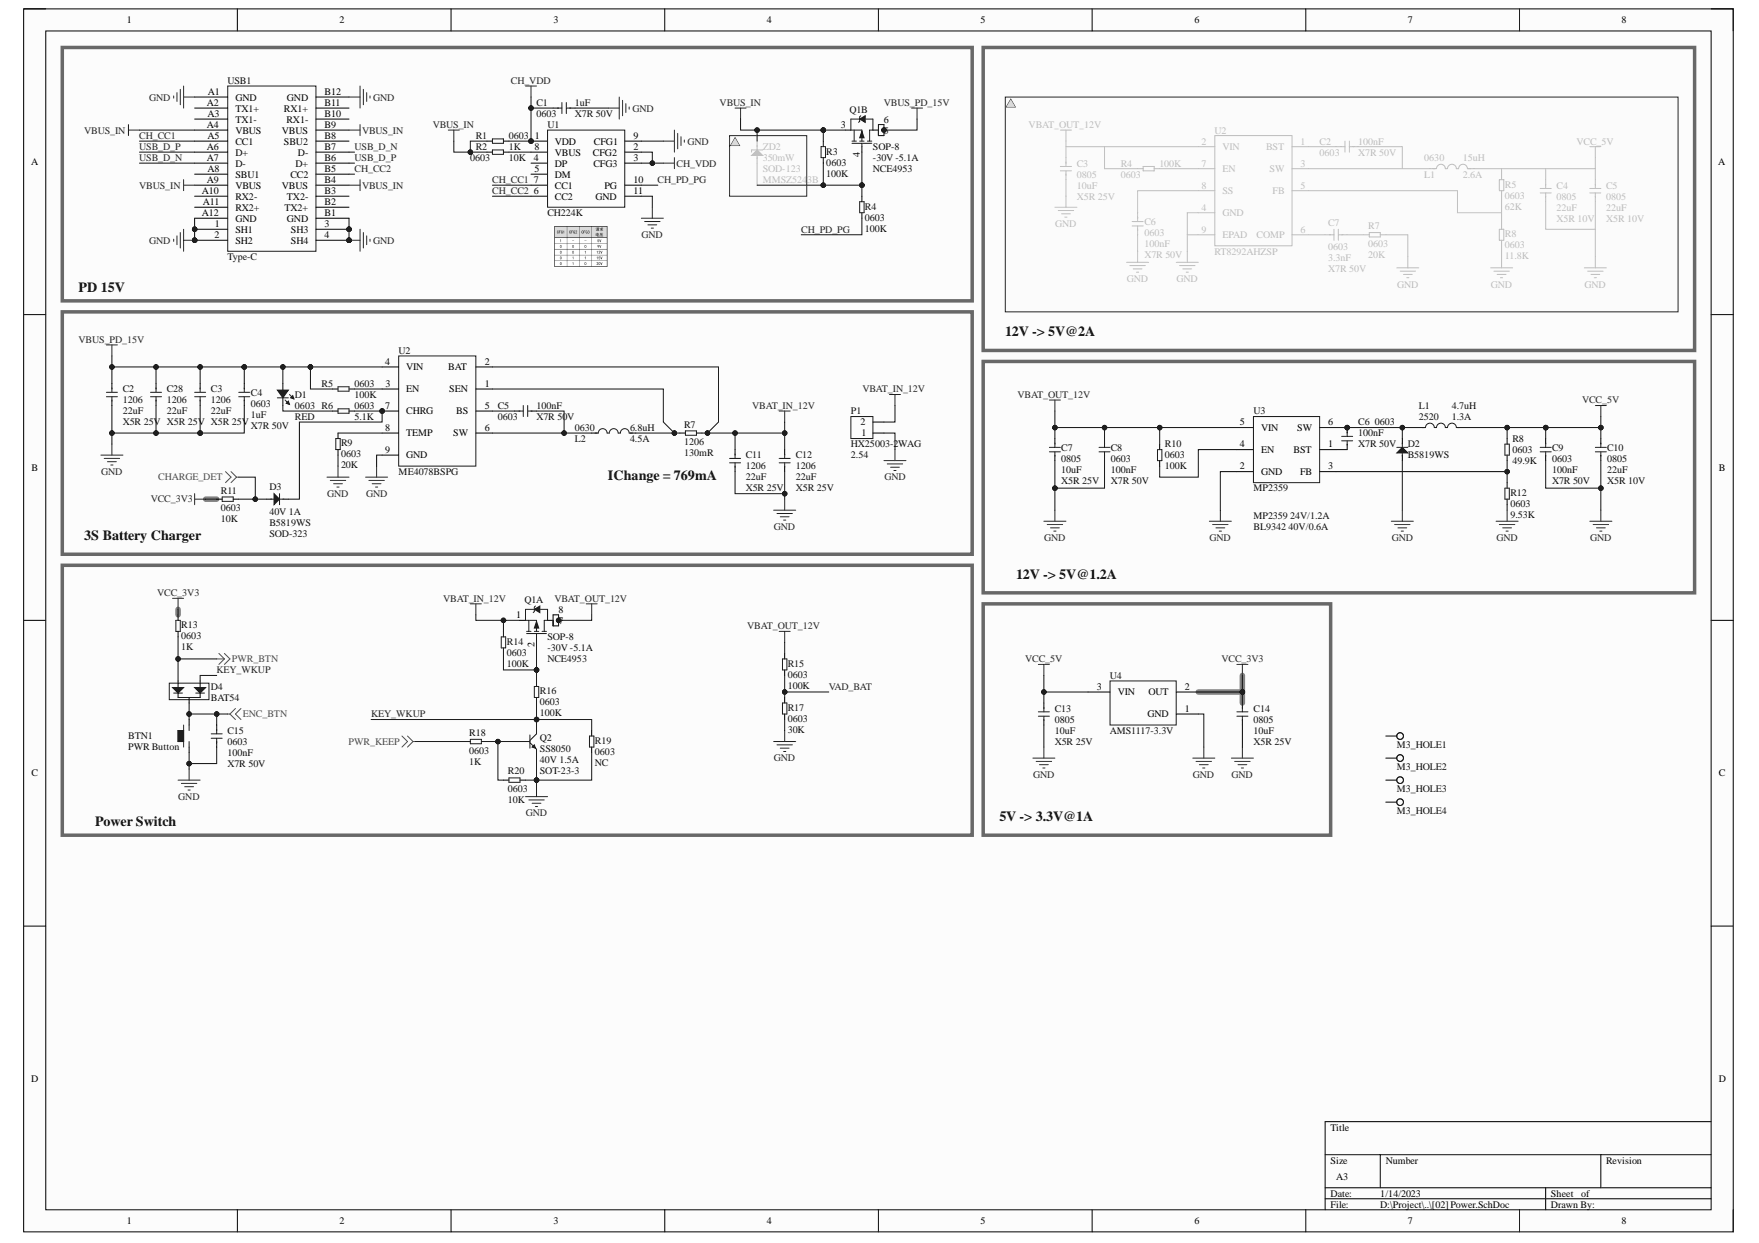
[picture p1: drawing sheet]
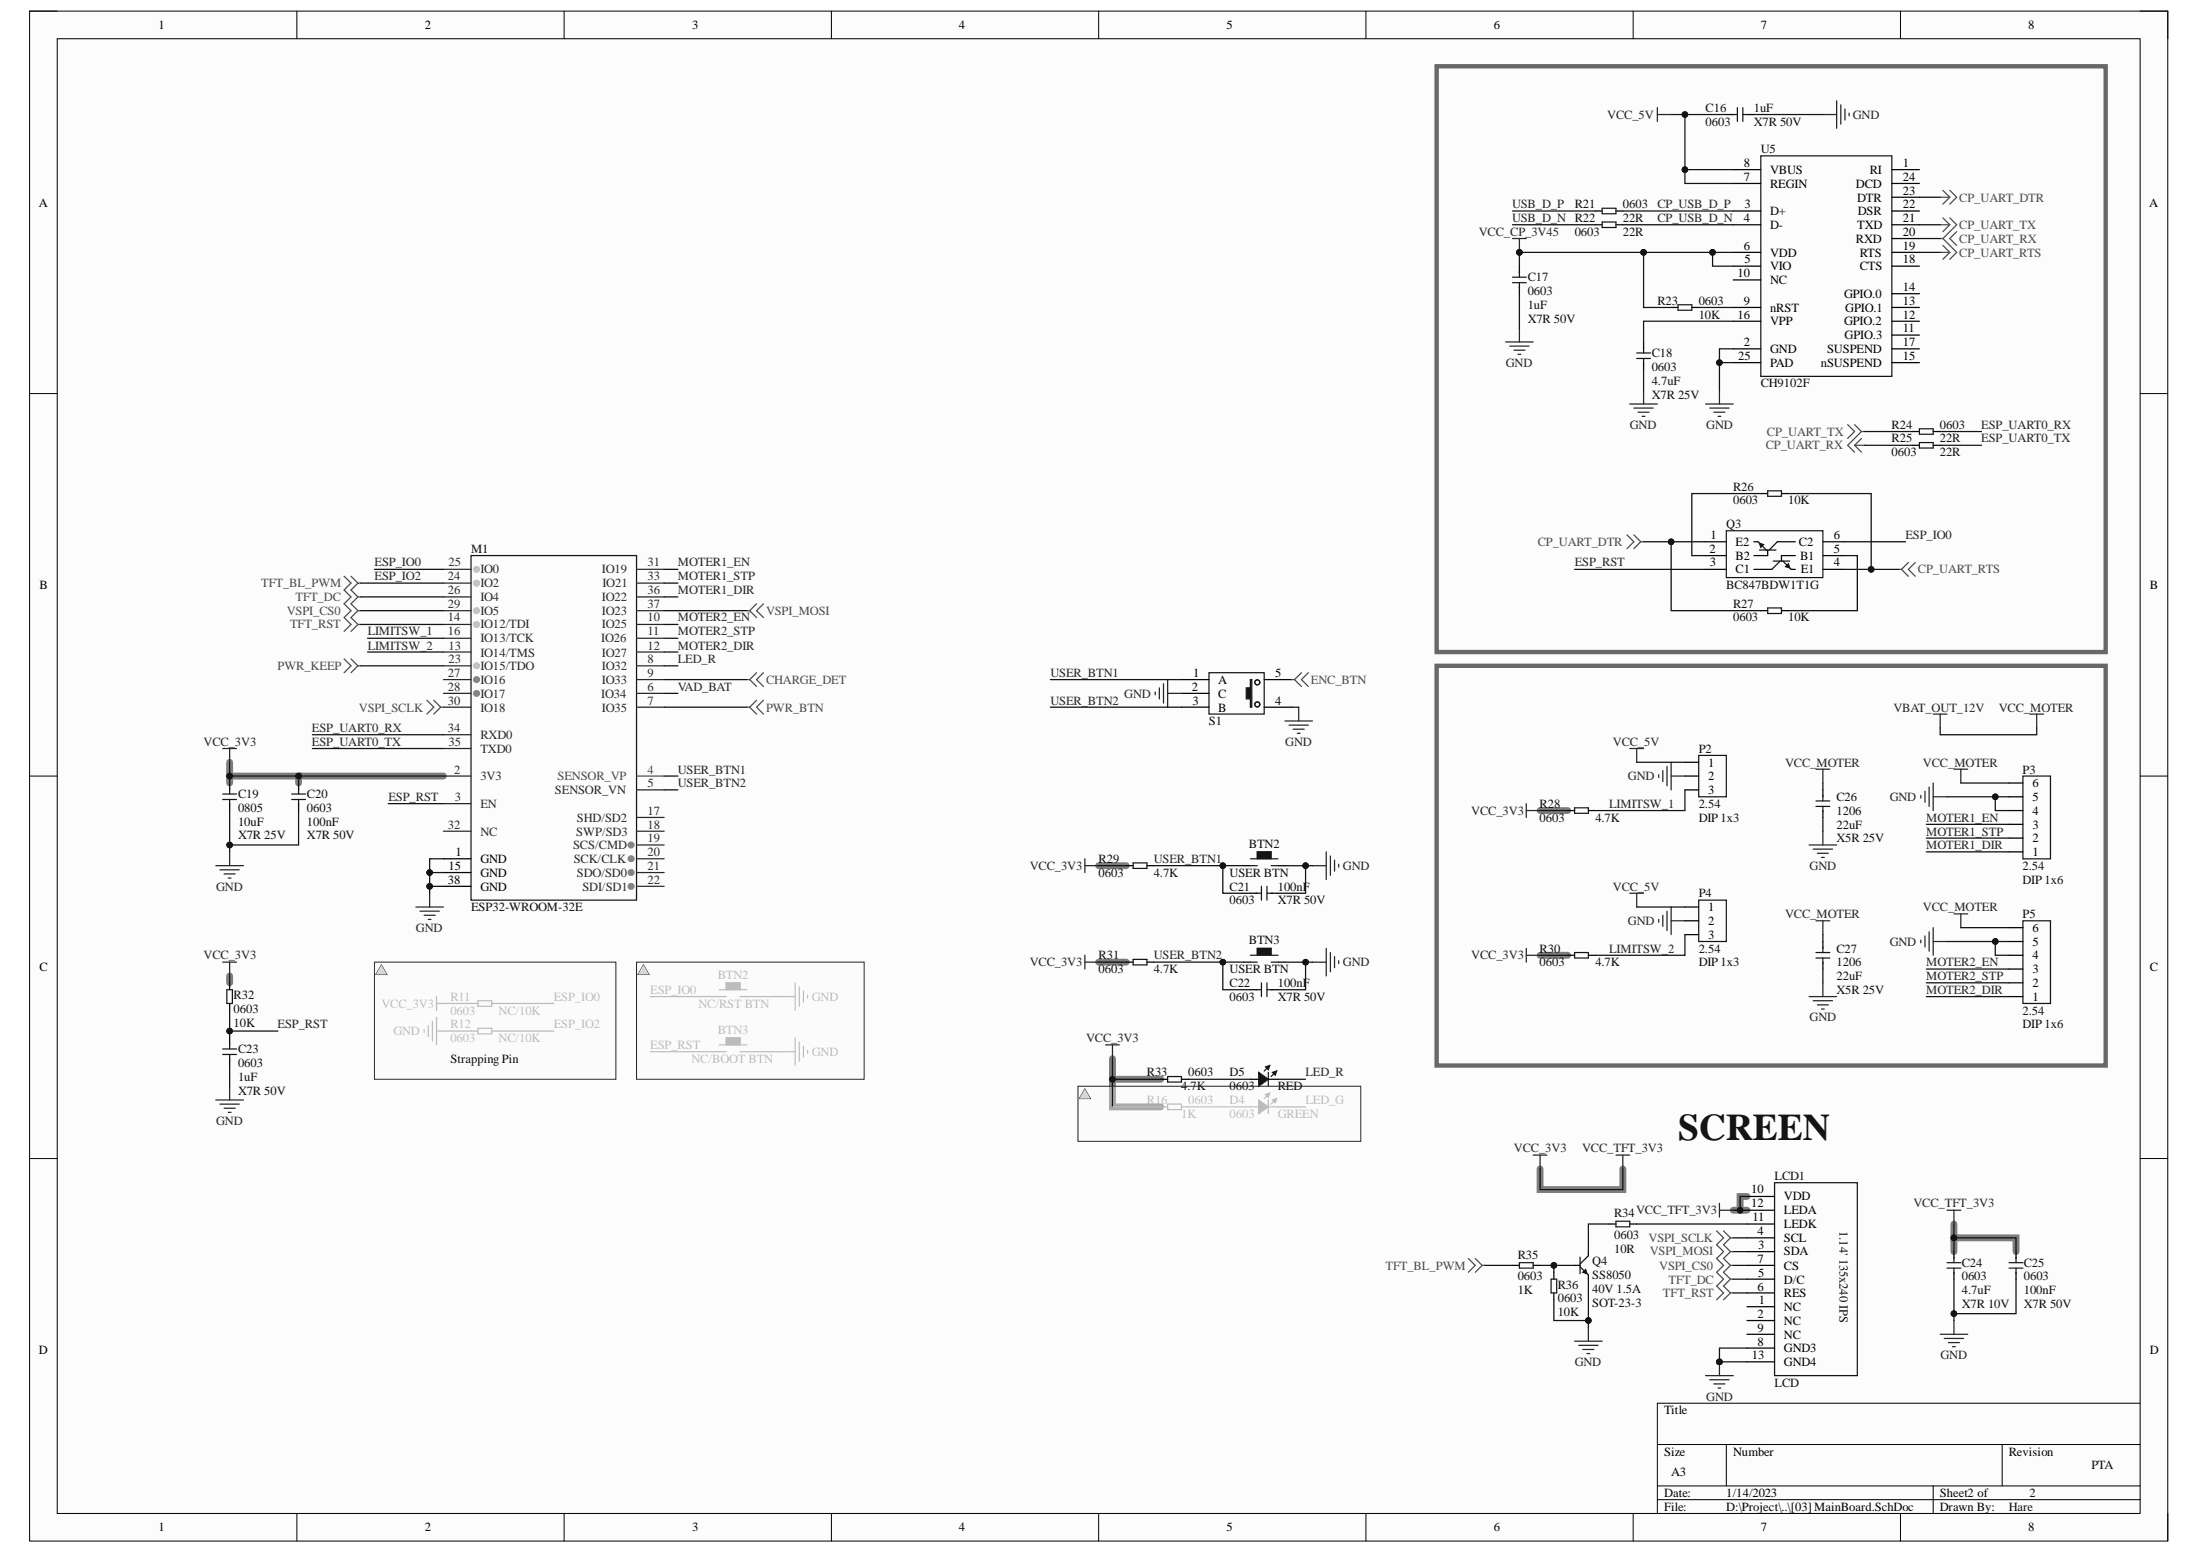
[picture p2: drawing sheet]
# Altium project SlideRailCtrl.PrjPcb
2 sheets, 115 parts. Net scope: global (net labels, ports and power ports of the same name join across sheets).
Board file: SlideRailCtrl.PcbDoc
Sheets:
  [02] Power.SchDoc
  [03] MainBoard.SchDoc

## Sheet [02] Power.SchDoc
size A3

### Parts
(Parts that share a designator on the sheet are numbered #1, #2 ... from top to bottom, then left to right.)
BTN1  PWR Button  [BTN-4P-4.2*3.4*2.5]
C1  Footprint: 0603  Specification: X7R 50V  [CAP_0603]  (hidden comment: 1uF)
C2#1  Footprint: 0603  Specification: X7R 50V  [CAP_0603]  (hidden comment: 100nF)  (masked out: inside a compile mask, not in the netlist)
C2#2  Footprint: 1206  Specification: X5R 25V  [CAP_1206]  (hidden comment: 22uF)
C3#1  Footprint: 0805  Specification: X5R 25V  [CAP_0805]  (hidden comment: 10uF)  (masked out: inside a compile mask, not in the netlist)
C3#2  Footprint: 1206  Specification: X5R 25V  [CAP_1206]  (hidden comment: 22uF)
C4#1  Footprint: 0805  Specification: X5R 10V  [CAP_0805]  (hidden comment: 22uF)  (masked out: inside a compile mask, not in the netlist)
C4#2  Footprint: 0603  Specification: X7R 50V  [CAP_0603]  (hidden comment: 1uF)
C5#1  Footprint: 0805  Specification: X5R 10V  [CAP_0805]  (hidden comment: 22uF)  (masked out: inside a compile mask, not in the netlist)
C5#2  Footprint: 0603  Specification: X7R 50V  [CAP_0603]  (hidden comment: 100nF)
C6#1  Footprint: 0603  Specification: X7R 50V  [CAP_0603]  (hidden comment: 100nF)  (masked out: inside a compile mask, not in the netlist)
C6#2  Footprint: 0603  Specification: X7R 50V  [CAP_0603]  (hidden comment: 100nF)
C7#1  Footprint: 0603  Specification: X7R 50V  [CAP_0603]  (hidden comment: 3.3nF)  (masked out: inside a compile mask, not in the netlist)
C7#2  Footprint: 0805  Specification: X5R 25V  [CAP_0805]  (hidden comment: 10uF)
C8  Footprint: 0603  Specification: X7R 50V  [CAP_0603]  (hidden comment: 100nF)
C9  Footprint: 0603  Specification: X7R 50V  [CAP_0603]  (hidden comment: 100nF)
C10  Footprint: 0805  Specification: X5R 10V  [CAP_0805]  (hidden comment: 22uF)
C11  Footprint: 1206  Specification: X5R 25V  [CAP_1206]  (hidden comment: 22uF)
C12  Footprint: 1206  Specification: X5R 25V  [CAP_1206]  (hidden comment: 22uF)
C13  Footprint: 0805  Specification: X5R 25V  [CAP_0805]  (hidden comment: 10uF)
C14  Footprint: 0805  Specification: X5R 25V  [CAP_0805]  (hidden comment: 10uF)
C15  Footprint: 0603  Specification: X7R 50V  [CAP_0603]  (hidden comment: 100nF)
C28  Footprint: 1206  Specification: X5R 25V  [CAP_1206]  (hidden comment: 22uF)
D1  Footprint: 0603  [LED_0603]  (hidden comment: RED)
D2  B5819WS  [SOD-323]
D3  Specification: 40V 1A  [SOD-323]  (hidden comment: B5819WS)
D4#1  BAT54  [SOT-23-3]
L1#1  Specification: 2.6A  Footprint: 0630  [IND_P_0630]  (hidden comment: 15uH)  (masked out: inside a compile mask, not in the netlist)
L1#2  Specification: 1.3A  Footprint: 2520  [IND_1008]  (hidden comment: 4.7uH)
L2  Specification: 4.5A  Footprint: 0630  [IND_P_0630]  (hidden comment: 6.8uH)
M3_HOLE1  TestPoint  [Hole_M3_PAD]  (value not drawn)
M3_HOLE2  TestPoint  [Hole_M3_PAD]  (value not drawn)
M3_HOLE3  TestPoint  [Hole_M3_PAD]  (value not drawn)
M3_HOLE4  TestPoint  [Hole_M3_PAD]  (value not drawn)
P1  Type: 2.54  [XH_2-SLEEP]  (hidden comment: HX25003-2WAG)
Q1  Footprint: SOP-8  Specification: -30V -5.1A  [SOP-8-P1.27]  (hidden comment: NCE4953)  (parts A,B of 2)
Q2  Specification: 40V 1.5A  [SOT-23-3]  (hidden comment: SS8050)
R1  Footprint: 0603  [RES_0603]  (hidden comment: 1K)
R2  Footprint: 0603  [RES_0603]  (hidden comment: 10K)
R3  Footprint: 0603  [RES_0603]  (hidden comment: 100K)
R4#1  Footprint: 0603  [RES_0603]  (hidden comment: 100K)  (masked out: inside a compile mask, not in the netlist)
R4#2  Footprint: 0603  [RES_0603]  (hidden comment: 100K)
R5#1  Footprint: 0603  [RES_0603]  (hidden comment: 62K)  (masked out: inside a compile mask, not in the netlist)
R5#2  Footprint: 0603  [RES_0603]  (hidden comment: 100K)
R6  Footprint: 0603  [RES_0603]  (hidden comment: 5.1K)
R7#1  Footprint: 0603  [RES_0603]  (hidden comment: 20K)  (masked out: inside a compile mask, not in the netlist)
R7#2  Footprint: 1206  [RES_1206]  (hidden comment: 130mR)
R8#1  Footprint: 0603  [RES_0603]  (hidden comment: 11.8K)  (masked out: inside a compile mask, not in the netlist)
R8#2  Footprint: 0603  [RES_0603]  (hidden comment: 49.9K)
R9  Footprint: 0603  [RES_0603]  (hidden comment: 20K)
R10  Footprint: 0603  [RES_0603]  (hidden comment: 100K)
R11#1  Footprint: 0603  [RES_0603]  (hidden comment: 10K)
R12#1  Footprint: 0603  [RES_0603]  (hidden comment: 9.53K)
R13  Footprint: 0603  [RES_0603]  (hidden comment: 1K)
R14  Footprint: 0603  [RES_0603]  (hidden comment: 100K)
R15  Footprint: 0603  [RES_0603]  (hidden comment: 100K)
R16#1  Footprint: 0603  [RES_0603]  (hidden comment: 100K)
R17  Footprint: 0603  [RES_0603]  (hidden comment: 30K)
R18  Footprint: 0603  [RES_0603]  (hidden comment: 1K)
R19  Footprint: 0603  [RES_0603]  (hidden comment: NC)
R20  Footprint: 0603  [RES_0603]  (hidden comment: 10K)
U1  CH224K  [HSOP-10-P1.0]
U2#1  RT8292AHZSP  [HSOP-8-P1.27]  (masked out: inside a compile mask, not in the netlist)
U2#2  ME4078BSPG  [HSOP-8-P1.27]
U3  MP2359  [SOT-23-6]
U4  AMS1117-3.3V  [SOT-223-3]
USB1  Type-C  [USB-Type-C]
ZD2  Specification: 350mW  [SOD-123]  (hidden comment: MMSZ5243B)  (masked out: inside a compile mask, not in the netlist)

### Blocks framed on the sheet
PD 15V: C1 Q1 R1-R3 R4#2 U1 USB1 ZD2
12V -> 5V@2A: C2#1 C3#1 C4#1 C5#1 C6#1 C7#1 L1#1 R4#1 R5#1 R7#1 R8#1 U2#1
12V -> 5V@1.2A: C6#2 C7#2 C8-C10 D2 L1#2 R8#2 R10 R12#1 U3
Power Switch: BTN1 C15 D4#1 Q1 Q2 R13-R15 R16#1 R17-R20
5V -> 3.3V@1A: C13 C14 U4

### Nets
CH_VDD: C1.1 R1.1 U1.1(VDD) U1.2(CFG2) U1.3(CFG3)
GND: BTN1.1 C1.2 C2#2.1 C3#2.1 C4#2.2 C7#2.2 C8.2 C9.2 C10.2 C11.1 C12.1 C13.1 C14.1 C15.2 C28.1 D2.1 P1.1 Q2.2(E) R9.2 R12#1.2 R17.1 R19.2 R20.1 U1.9(CFG1) U1.11(GND) U2#2.9(GND) U3.2(GND) U4.1(GND) USB1.1(SH1) USB1.2(SH2) USB1.3(SH3) USB1.4(SH4) USB1.A1(GND) USB1.A12(GND) USB1.B1(GND) USB1.B12(GND)
VBAT_IN_12V: C11.2 C12.2 P1.2 Q1.1(S) R7#2.1 R14.2 U2#2.2(BAT)
VBAT_OUT_12V: C7#2.1 C8.1 Q1.7(D) Q1.8(D) R10.1 R15.2 U3.5(VIN)
VBUS_IN: Q1.3(S) R1.2 R2.2 R3.2 USB1.A4(VBUS) USB1.A9(VBUS) USB1.B4(VBUS) USB1.B9(VBUS)
VBUS_PD_15V: C2#2.2 C3#2.2 C4#2.1 C28.2 D1.1(A) Q1.5(D) Q1.6(D) R5#2.2 U2#2.4(VIN)
VCC_3V3: C14.2 R11#1.1 R13.2 U4.2(OUT)
VCC_5V: C9.1 C10.1 C13.2 L1#2.2 R8#2.1 U4.3(VIN)
CH_CC1: U1.7(CC1) USB1.A5(CC1)
CH_CC2: U1.6(CC2) USB1.B5(CC2)
CH_PD_PG: R4#2.1 U1.10(PG)
CHARGE_DET: D3.1 R11#1.2 ; off-sheet CHARGE_DET
ENC_BTN: BTN1.2 C15.1 D4#1.3 ; off-sheet ENC_BTN
KEY_WKUP: D4#1.2 Q2.3(C) R16#1.1 R19.1
PWR_BTN: D4#1.1 R13.1 ; off-sheet PWR_BTN
PWR_KEEP: R18.1 ; off-sheet PWR_KEEP
USB_D_N: USB1.A7(D-) USB1.B7(D-)
USB_D_P: USB1.A6(D+) USB1.B6(D+)
VAD_BAT: R15.1 R17.2
NetC5#2_1: C5#2.1 L2.1 U2#2.6(SW)
NetC5#2_2: C5#2.2 U2#2.5(BS)
NetC6#2_1: C6#2.1 D2.2 L1#2.1 U3.6(SW)
NetC6#2_2: C6#2.2 U3.1(BST)
NetD1_2: D1.2(K) R6.2
NetD3_2: D3.2 R6.1 U2#2.7(CHRG)
NetL2_2: L2.2 R7#2.2 U2#2.1(SEN)
NetQ1_2: Q1.2(G) R14.1 R16#1.2
NetQ1_4: Q1.4(G) R3.1 R4#2.2
NetQ2_1: Q2.1(B) R18.2 R20.2
NetR2_1: R2.1 U1.8(VBUS)
NetR5#2_1: R5#2.1 U2#2.3(EN)
NetR8#2_2: R8#2.2 R12#1.1 U3.3(FB)
NetR9_1: R9.1 U2#2.8(TEMP)
NetR10_2: R10.2 U3.4(EN)

Not connected (* = marked no-connect by the designer): M3_HOLE1 1; M3_HOLE2 1; M3_HOLE3 1; M3_HOLE4 1; U1 4(DP) 5(DM); USB1 A2(TX1+) A3(TX1-) A8(SBU1) A10(RX2-) A11(RX2+) B2(TX2+) B3(TX2-) B8(SBU2) B10(RX1-) B11(RX1+)

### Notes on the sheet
- IChange = 769mA
- (near U3) MP2359 24V/1.2A
- BL9342 40V/0.6A
- (near R11#1) 3S Battery Charger

## Sheet [03] MainBoard.SchDoc
size A3

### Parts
(Parts that share a designator on the sheet are numbered #1, #2 ... from top to bottom, then left to right.)
BTN2#1  USER BTN  [BTN-4P-4.2*3.4*2.5]
BTN2#2  NC/RST BTN  [BTN-4P-3.0*6.0*3.5]  (masked out: inside a compile mask, not in the netlist)
BTN3#1  USER BTN  [BTN-4P-4.2*3.4*2.5]
BTN3#2  NC/BOOT BTN  [BTN-4P-3.0*6.0*3.5]  (masked out: inside a compile mask, not in the netlist)
C16  Footprint: 0603  Specification: X7R 50V  [CAP_0603]  (hidden comment: 1uF)
C17  Footprint: 0603  Specification: X7R 50V  [CAP_0603]  (hidden comment: 1uF)
C18  Footprint: 0603  Specification: X7R 25V  [CAP_0603]  (hidden comment: 4.7uF)
C19  Footprint: 0805  Specification: X7R 25V  [CAP_0805]  (hidden comment: 10uF)
C20  Footprint: 0603  Specification: X7R 50V  [CAP_0603]  (hidden comment: 100nF)
C21  Footprint: 0603  Specification: X7R 50V  [CAP_0603]  (hidden comment: 100nF)
C22  Footprint: 0603  Specification: X7R 50V  [CAP_0603]  (hidden comment: 100nF)
C23  Footprint: 0603  Specification: X7R 50V  [CAP_0603]  (hidden comment: 1uF)
C24  Footprint: 0603  Specification: X7R 10V  [CAP_0603]  (hidden comment: 4.7uF)
C25  Footprint: 0603  Specification: X7R 50V  [CAP_0603]  (hidden comment: 100nF)
C26  Footprint: 1206  Specification: X5R 25V  [CAP_1206]  (hidden comment: 22uF)
C27  Footprint: 1206  Specification: X5R 25V  [CAP_1206]  (hidden comment: 22uF)
D4#2  Footprint: 0603  [LED_DIP_3MM]  (hidden comment: GREEN)  (masked out: inside a compile mask, not in the netlist)
D5  Footprint: 0603  [LED_0603]  (hidden comment: RED)
LCD1  LCD  [LCD-IPS-1.14-135x240-TOP]
M1  ESP32-WROOM-32E  [ESP-32]
P2  Type: 2.54  [XH_3-sleep]  (hidden comment: DIP 1x3)
P3  Type: 2.54  [XH_6-sleep]  (hidden comment: DIP 1x6)
P4  Type: 2.54  [XH_3-sleep]  (hidden comment: DIP 1x3)
P5  Type: 2.54  [XH_6-sleep]  (hidden comment: DIP 1x6)
Q3  BC847BDW1T1G  [SC70-6]
Q4  Specification: 40V 1.5A  [SOT-23-3]  (hidden comment: SS8050)
R11#2  Footprint: 0603  [RES_0603]  (hidden comment: NC/10K)  (masked out: inside a compile mask, not in the netlist)
R12#2  Footprint: 0603  [RES_0603]  (hidden comment: NC/10K)  (masked out: inside a compile mask, not in the netlist)
R16#2  Footprint: 0603  [RES_0603]  (hidden comment: 1K)  (masked out: inside a compile mask, not in the netlist)
R21  Footprint: 0603  [RES_0603]  (hidden comment: 22R)
R22  Footprint: 0603  [RES_0603]  (hidden comment: 22R)
R23  Footprint: 0603  [RES_0603]  (hidden comment: 10K)
R24  Footprint: 0603  [RES_0603]  (hidden comment: 22R)
R25  Footprint: 0603  [RES_0603]  (hidden comment: 22R)
R26  Footprint: 0603  [RES_0603]  (hidden comment: 10K)
R27  Footprint: 0603  [RES_0603]  (hidden comment: 10K)
R28  Footprint: 0603  [RES_0603]  (hidden comment: 4.7K)
R29  Footprint: 0603  [RES_0603]  (hidden comment: 4.7K)
R30  Footprint: 0603  [RES_0603]  (hidden comment: 4.7K)
R31  Footprint: 0603  [RES_0603]  (hidden comment: 4.7K)
R32  Footprint: 0603  [RES_0603]  (hidden comment: 10K)
R33  Footprint: 0603  [RES_0603]  (hidden comment: 4.7K)
R34  Footprint: 0603  [RES_0603]  (hidden comment: 10R)
R35  Footprint: 0603  [RES_0603]  (hidden comment: 1K)
R36  Footprint: 0603  [RES_0603]  (hidden comment: 10K)
S1  RotaryEncoder  [RotaryEncoder]  (value not drawn)
U5  CH9102F  [QFN-24-4.0X4.0-P0.5]

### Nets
GND: BTN2#1.2 BTN3#1.2 C16.1 C17.2 C18.2 C19.1 C20.1 C21.1 C22.1 C23.1 C24.1 C25.2 C26.1 C27.1 LCD1.8(GND3) LCD1.13(GND4) M1.1(GND) M1.15(GND) M1.38(GND) P2.2 P3.4 P3.5 P4.2 P5.4 P5.5 Q4.2(E) R36.1 S1.2(C) S1.4 U5.2(GND) U5.25(PAD)
VBAT_OUT_12V: C26.2 C27.2 P3.6 P5.6  [also labelled VCC_MOTER]
VCC_3V3: C19.2 C20.2 C24.2 C25.1 LCD1.10(VDD) LCD1.12(LEDA) M1.2(3V3) R28.1 R29.1 R30.1 R31.1 R32.2 R33.1  [also labelled VCC_TFT_3V3]
VCC_5V: C16.2 P2.1 P4.1 U5.7(REGIN) U5.8(VBUS)
VCC_CP_3V45: C17.1 R23.1 U5.5(VIO) U5.6(VDD)
CHARGE_DET: M1.9(IO33) ; off-sheet CHARGE_DET
CP_UART_DTR: Q3.1(E2) R27.1 U5.23(DTR) ; off-sheet CP_UART_DTR
CP_UART_RTS: Q3.4(E1) R26.2 U5.19(RTS) ; off-sheet CP_UART_RTS
CP_UART_RX: R25.2 U5.20(RXD) ; off-sheet CP_UART_RX
CP_UART_TX: R24.2 U5.21(TXD) ; off-sheet CP_UART_TX
CP_USB_D_N: R22.1 U5.4(D-)
CP_USB_D_P: R21.1 U5.3(D+)
ENC_BTN: S1.5 ; off-sheet ENC_BTN
ESP_IO0: M1.25(IO0) Q3.6(C2)
ESP_IO2: M1.24(IO2) R35.2 ; off-sheet TFT_BL_PWM  [also labelled TFT_BL_PWM]
ESP_RST: C23.2 M1.3(EN) Q3.3(C1) R32.1
ESP_UART0_RX: M1.34(RXD0) R24.1
ESP_UART0_TX: M1.35(TXD0) R25.1
LED_R: D5.2(K) M1.8(IO32)
LIMITSW_1: M1.16(IO13/TCK) P2.3 R28.2
LIMITSW_2: M1.13(IO14/TMS) P4.3 R30.2
MOTER1_DIR: M1.36(IO22) P3.1
MOTER1_EN: M1.31(IO19) P3.3
MOTER1_STP: M1.33(IO21) P3.2
MOTER2_DIR: M1.12(IO27) P5.1
MOTER2_EN: M1.10(IO25) P5.3
MOTER2_STP: M1.11(IO26) P5.2
PWR_BTN: M1.7(IO35) ; off-sheet PWR_BTN
PWR_KEEP: M1.23(IO15/TDO) ; off-sheet PWR_KEEP
TFT_DC: LCD1.5(D/C) M1.26(IO4) ; off-sheet TFT_DC
TFT_RST: LCD1.6(RES) M1.14(IO12/TDI) ; off-sheet TFT_RST
USB_D_N: R22.2
USB_D_P: R21.2
USER_BTN1: BTN2#1.1 C21.2 M1.4(SENSOR_VP) R29.2 S1.1(A)
USER_BTN2: BTN3#1.1 C22.2 M1.5(SENSOR_VN) R31.2 S1.3(B)
VAD_BAT: M1.6(IO34)
VSPI_CS0: LCD1.7(CS) M1.29(IO5) ; off-sheet VSPI_CS0
VSPI_MOSI: LCD1.3(SDA) M1.37(IO23) ; off-sheet VSPI_MOSI
VSPI_SCLK: LCD1.4(SCL) M1.30(IO18) ; off-sheet VSPI_SCLK
NetC18_1: C18.1 U5.16(VPP)
NetD5_1: D5.1(A) R33.2
NetLCD1_11: LCD1.11(LEDK) R34.2
NetQ3_2: Q3.2(B2) R26.1
NetQ3_5: Q3.5(B1) R27.2
NetQ4_1: Q4.1(B) R35.1 R36.2
NetQ4_3: Q4.3(C) R34.1
NetR23_2: R23.2 U5.9(nRST)

Not connected (* = marked no-connect by the designer): LCD1 1(NC) 2(NC) 9(NC); M1 17(SHD/SD2) 18(SWP/SD3) 19(SCS/CMD) 20(SCK/CLK) 21(SDO/SD0) 22(SDI/SD1) 27(IO16) 28(IO17) 32(NC); U5 1(RI) 10(NC) 11(GPIO.3) 12(GPIO.2) 13(GPIO.1) 14(GPIO.0) 15(nSUSPEND) 17(SUSPEND) 18(CTS) 22(DSR) 24(DCD)

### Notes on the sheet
- (near R12#2) Strapping Pin
- (near LCD1) SCREEN
- 2
- PTA
- Hare

## Nets that join several sheets
GND: [02] Power (36 pins), [03] MainBoard (31 pins)
VBAT_OUT_12V: [02] Power (7 pins), [03] MainBoard (C26.2 C27.2 P3.6 P5.6)
VCC_3V3: [02] Power (C14.2 R11#1.1 R13.2 U4.2), [03] MainBoard (13 pins)
VCC_5V: [02] Power (6 pins), [03] MainBoard (5 pins)
CHARGE_DET: [02] Power (D3.1 R11#1.2), [03] MainBoard (M1.9)
ENC_BTN: [02] Power (BTN1.2 C15.1 D4#1.3), [03] MainBoard (S1.5)
PWR_BTN: [02] Power (D4#1.1 R13.1), [03] MainBoard (M1.7)
PWR_KEEP: [02] Power (R18.1), [03] MainBoard (M1.23)
USB_D_N: [02] Power (USB1.A7 USB1.B7), [03] MainBoard (R22.2)
USB_D_P: [02] Power (USB1.A6 USB1.B6), [03] MainBoard (R21.2)
VAD_BAT: [02] Power (R15.1 R17.2), [03] MainBoard (M1.6)
